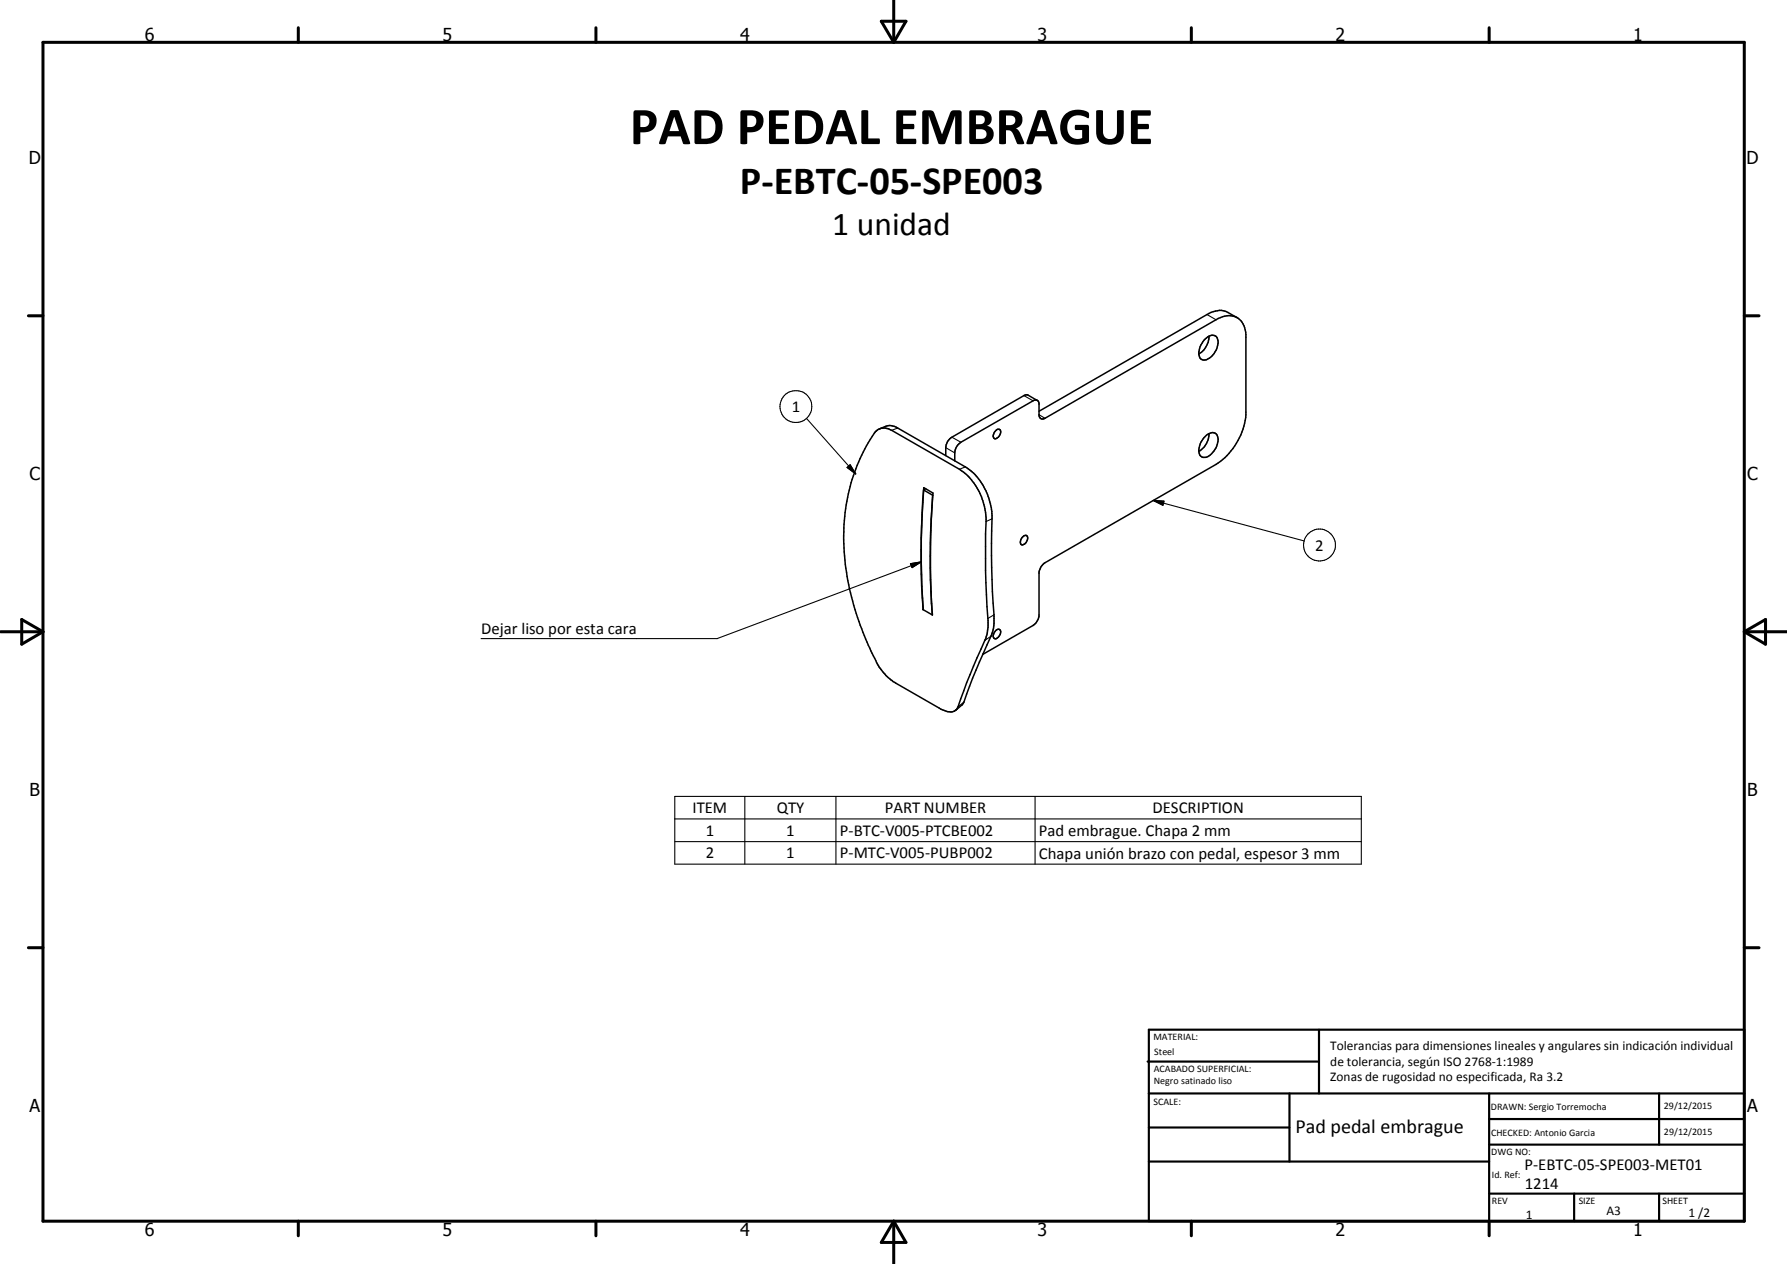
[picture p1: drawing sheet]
<svg xmlns="http://www.w3.org/2000/svg" width="420mm" height="297mm" viewBox="0 0 420 297" stroke-linecap="round" stroke-linejoin="round" font-family="sans-serif">
<g fill="none" stroke="#000" stroke-width=".35">
<path d="M283.1 80a2.18 2.18 0 0 1 2.8-1 3.5 3.5 0 0 1-.8 4.4 2.01 2.01 0 0 1-2.9 .8 4.1 4.1 0 0 1 .9-4.2zM284.3 79a5.1 5.1 0 0 1-2.4 4.2M290.9 74.7l-2.2-1.3a4.6 4.6 0 0 0-4.9 .5l-39.5 22.7M243.9 94.1l-2.3-1.3h-.6l-17.2 9.9a3 3 0 0 0-1.4 2.5v1.9M205.8 101.5a2.87 2.87 0 0 1 3.9-.4l15.9 9.2a14.5 14.5 0 0 1 6.2 12.3 195 195 0 0 0 .5 22.7v2.1l-.5 2.6a196.4 196.4 0 0 0-6.8 16.6 2.11 2.11 0 0 1-2.4 .6l-1.4-.6-10.6-6.1a13.2 13.2 0 0 1-5.3-6.4 62.1 62.1 0 0 1-6.7-32.8 42 42 0 0 1 7.2-19.8zM206.8 100.8l1.4-.6a3.2 3.2 0 0 1 2.9 .4l16.2 9.3a14.7 14.7 0 0 1 5.9 12l-.1 8.7 .2 8.4a40.3 40.3 0 0 1 .3 8.7l-.5 1.7a167.9 167.9 0 0 0-6.7 16l-1.7 1.5M217.2 115.1l-.4 5.8M217.2 115.1l2.1 1.3M217.7 114.9l-.5 .2M219.1 119.3l-.2 2.9M219.1 118.8l.3-2.9-2.2-1.3-.5 9.2M219.3 116.4h.1"/>
<path d="M219.3 116.4a195.1 195.1 0 0 0-.3 25.4M224.5 108.3v-1.9a3.2 3.2 0 0 1 1.4-2.5l17.2-9.8 .5-.1a.8 .8 0 0 1 .7 .7v3a.85 .85 0 0 0 1.4 .6l40.2-23.2a4.5 4.5 0 0 1 5.8 .3l.9 1.6 .3 1.7v18.8a15.8 15.8 0 0 1-7 11.6l-40.5 23.3-.6 .7-.5 1.3-.1 10.7a2.94 2.94 0 0 1-1.3 1.9l-11.9 6.8M234.2 101.1l.3-.2a.7 .7 0 0 1 .8 .3 .7 .7 0 0 1-.1 .9 1 1 0 0 1-1.6 .8 1.73 1.73 0 0 1 .6-1.8zM283.1 102.9a2.18 2.18 0 0 1 2.8-1 3.4 3.4 0 0 1-.8 4.4 1.94 1.94 0 0 1-2.9 .8 4 4 0 0 1 .9-4.2zM284.3 101.9a4.7 4.7 0 0 1-2.4 4.1M216.6 126.4v8.5l.4 8.4M216.7 123.4l-.1 8.9 .5 11M218.9 124.7v14.3M240.4 126.3l.3-.4a.67 .67 0 0 1 .9 .2 .67 .67 0 0 1-.1 .9 1.13 1.13 0 0 1-1.4 .9 1.48 1.48 0 0 1 .3-1.6zM217.1 143.2l-.1 .1M219 141.8l.2 2.7M219 141.8l.2 2.7-2.2-1.2"/>
<path d="M234.2 148.1a.64 .64 0 0 1 .9-.1 .64 .64 0 0 1 .1 .8 1.25 1.25 0 0 1-1.5 1.2l-.2-.7z"/>
</g>
<g fill="none" stroke="#000" stroke-width=".25">
<path d="M283.8 73.9l2.1 1.2M189.6 98.3l11.6 13.1M240.7 93l2.2 1.2M244.3 97.5l1.4 .8M199.2 109.9l.7-.7 1.3 2.2zM211.1 100.6l-1.4 .5M222.4 105.2l2.1 1.2M223.8 102.7l2.1 1.2M227 109.7l-1.4 .6M271.1 117.6l2.6 .2-.3 .9zM271.1 117.6l35.6 9.5M214.1 132.5l2.5-.5-2.2 1.4z"/>
<path d="M216.6 132l-48 18.1h-55.5M233.2 121.9l-1.4 .7M233 149.5l-1.4 1M233.7 144.5l-1.4 .8M226.6 165l-1.4 1.1M158.7 187.2h161.4v15.9h-161.4zM158.7 192.4h161.4M158.7 197.8h161.4M175.1 187.2v15.9M196.5 187.2v15.9M243.4 187.2v15.9"/>
<circle cx="187.1" cy="95.5" r="3.7"/>
<circle cx="310.3" cy="128.1" r="3.7"/>
</g>
<g fill="none" stroke="#000" stroke-width=".71">
<path d="M10.1 9.9h400v277.1h-400zM70.1 6.5v3.4M140.1 6.5v3.4M207.2 5h5.8l-2.9 4.9zM210.1 0v9.9M280.1 6.5v3.4M350.1 6.5v3.4M6.7 74.2h3.4M410.1 74.2h3.5M.1 148.5h10M5.1 145.6l5 2.9-5 2.9zM410.1 148.5h10"/>
<path d="M410.1 148.5l5-2.9v5.8zM6.7 222.7h3.4M410.1 222.7h3.5M70.1 287v3.4M140.1 287v3.4M210.1 287v10M210.1 287l2.9 5h-5.8zM280.1 287v3.4M350.1 287v3.4"/>
</g>
<g fill="none" stroke="#000" stroke-width=".51">
<path d="M269.8 249.5h40.3M270.1 242h140v45h-140zM270.1 257h140M303.2 257v16M310.1 242v15M350.1 257v30M390.1 257v12M270.1 265h33.1M270.1 273h80M350.1 269h60M350.1 263h60M350.1 280.5h60"/>
<path d="M370.1 280.5v6.5M390.1 280.5v6.5"/>
</g>
<path d="M199.2 109.9l.7-.7 1.3 2.2zM271.1 117.6l2.6 .2-.3 .9zM214.1 132.5l2.5-.5-2.2 1.4z" fill="#000"/>
<text font-size="12.6" x="148.1" y="33.9">PAD PEDAL EMBRAGUE</text>
<text font-size="9.4" x="174" y="45.7">P-EBTC-05-SPE003</text>
<text font-size="7.9" x="195.7" y="55.2">1 unidad</text>
<text font-size="4.7" x="304.6" y="266.2">Pad pedal embrague</text>
<g font-size="4.2">
<text x="34" y="9.6">6</text>
<text x="104" y="9.6">5</text>
<text x="174" y="9.6">4</text>
<text x="244" y="9.6">3</text>
<text x="314" y="9.6">2</text>
<text x="384" y="9.6">1</text>
<text x="6.8" y="38.7">D</text>
<text x="410.6" y="38.7">D</text>
<text x="7" y="112.9">C</text>
<text x="410.8" y="112.9">C</text>
<text x="7" y="187.1">B</text>
<text x="410.8" y="187.1">B</text>
<text x="7" y="261.4">A</text>
<text x="410.8" y="261.4">A</text>
<text x="34" y="290.4">6</text>
<text x="104" y="290.4">5</text>
<text x="174" y="290.4">4</text>
<text x="244" y="290.4">3</text>
<text x="314" y="290.4">2</text>
<text x="384" y="290.4">1</text>
</g>
<g font-size="3.9">
<text x="186.2" y="96.8">1</text>
<text x="309.2" y="129.4">2</text>
<text x="113.1" y="149">Dejar liso por esta cara</text>
<text x="162.8" y="191.1">ITEM</text>
<text x="182.6" y="191.1">QTY</text>
<text x="208" y="191.1">PART NUMBER</text>
<text x="271" y="191.1">DESCRIPTION</text>
<text x="165.9" y="196.4">1</text>
<text x="184.9" y="196.4">1</text>
<text x="197.5" y="196.4">P-BTC-V005-PTCBE002</text>
<text x="244.3" y="196.5">Pad embrague. Chapa 2 mm</text>
<text x="165.9" y="201.7">2</text>
<text x="184.9" y="201.7">1</text>
<text x="197.5" y="201.7">P-MTC-V005-PUBP002</text>
<text x="244.3" y="201.8">Chapa unión brazo con pedal, espesor 3 mm</text>
<text x="358.5" y="275">P-EBTC-05-SPE003-MET01</text>
<text x="358.5" y="279.4">1214</text>
</g>
<g font-size="3.1">
<text x="312.7" y="246.8">Tolerancias para dimensiones lineales y angulares sin indicación individual</text>
<text x="312.7" y="250.4">de tolerancia, según ISO 2768-1:1989</text>
<text x="312.7" y="254">Zonas de rugosidad no especificada, Ra 3.2</text>
<text x="358.7" y="286.5">1</text>
<text x="377.7" y="285.6">A3</text>
<text x="397" y="285.9">1 /2</text>
</g>
<g font-size="2.4">
<text x="271.2" y="244.4">MATERIAL:</text>
<text x="271.3" y="252">ACABADO SUPERFICIAL:</text>
<text x="271.4" y="247.9">Steel</text>
<text x="271.3" y="254.6">Negro satinado liso</text>
<text x="271.2" y="259.7">SCALE:</text>
<text x="350.6" y="260.8">DRAWN: Sergio Torremocha</text>
<text x="391.2" y="260.6">29/12/2015</text>
<text x="350.6" y="267">CHECKED: Antonio Garcia</text>
<text x="391.2" y="266.7">29/12/2015</text>
<text x="350.6" y="271.4">DWG NO:</text>
<text x="350.8" y="276.9">Id. Ref:</text>
<text x="350.8" y="282.8">REV</text>
<text x="371.2" y="282.9">SIZE</text>
<text x="390.9" y="282.9">SHEET</text>
</g>
</svg>
